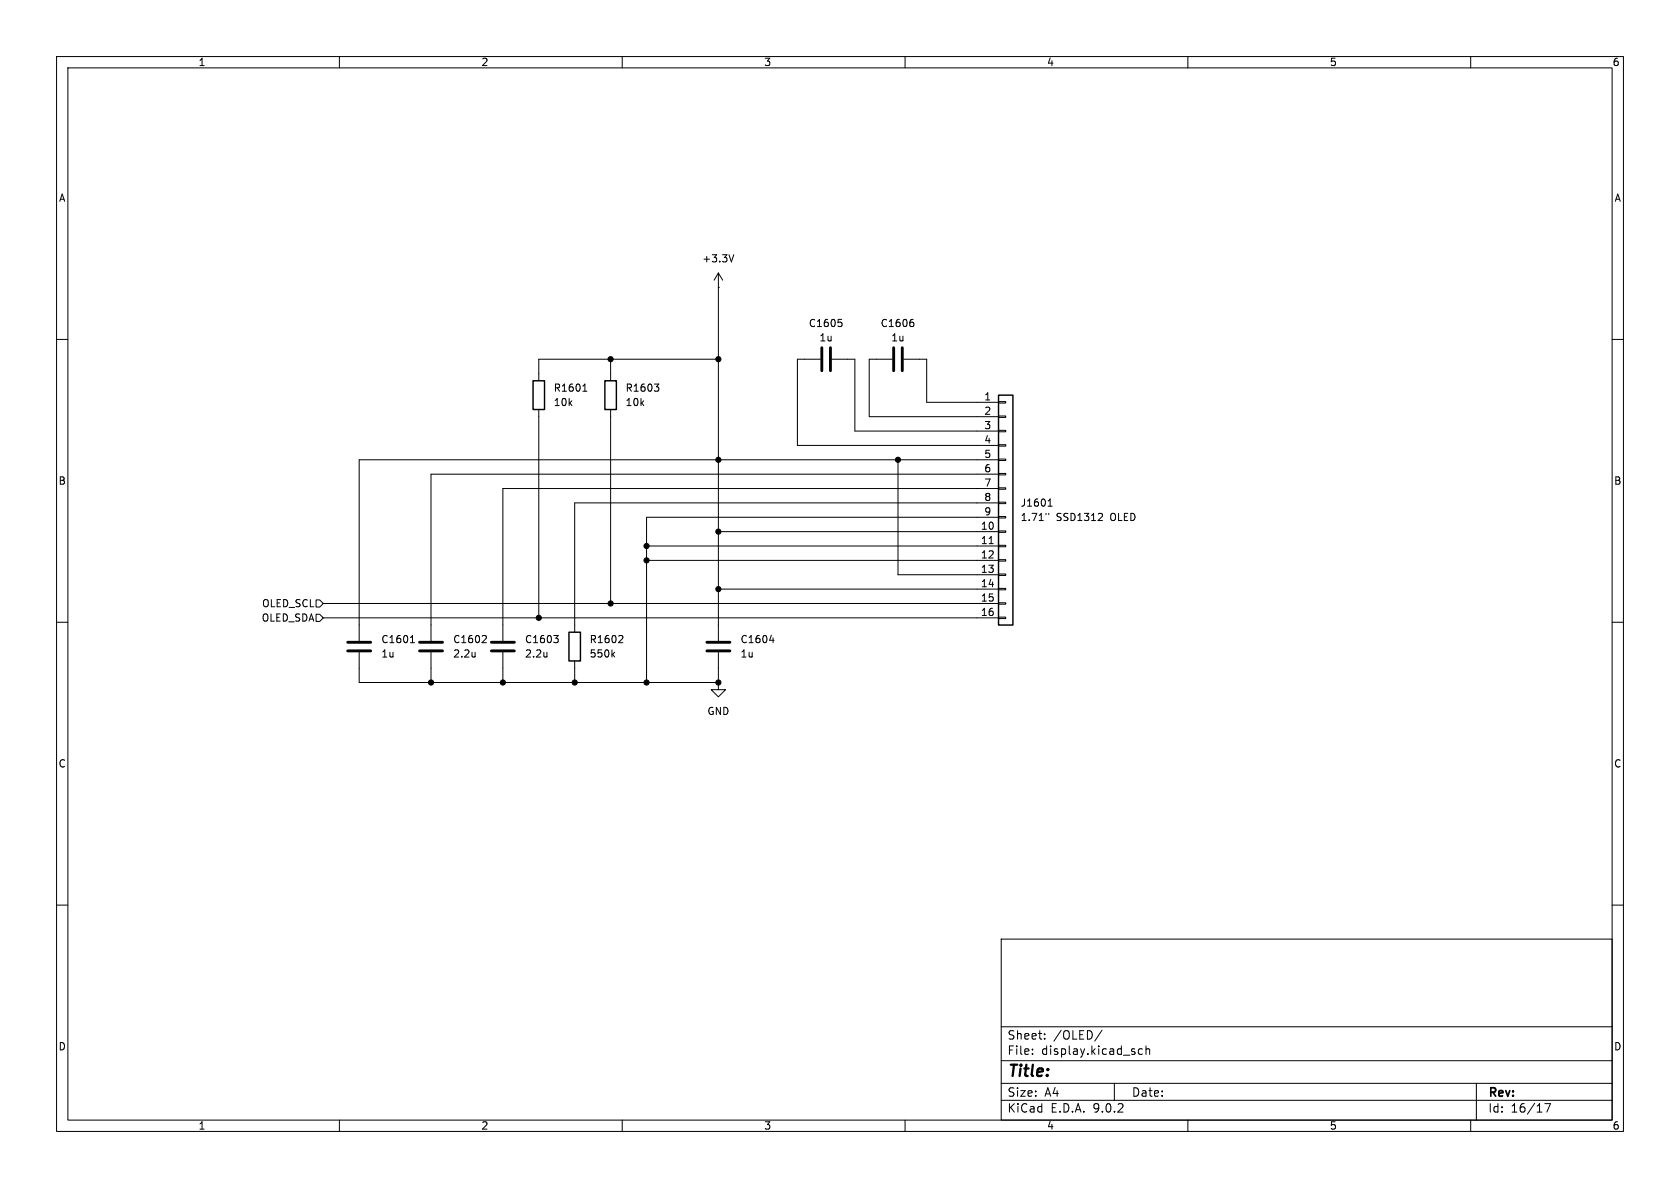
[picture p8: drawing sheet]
(kicad_sch
 (version 20250114)
 (generator "eeschema")
 (generator_version "9.0")
 (paper "A4")
 (lib_symbols
  (symbol "Connector_Generic:Conn_01x16"
   (pin_names
    (offset 1.016) (hide yes)) (exclude_from_sim no) (in_bom yes) (on_board yes)
   (property "Reference" "J" (at 0 20.32 0) (effects (font (size 1.27 1.27))))
   (property "Value" "Conn_01x16" (at 0 -22.86 0) (effects (font (size 1.27 1.27))))
   (property "Footprint" "" (at 0 0 0) (effects (font (size 1.27 1.27)) (hide yes)))
   (property "Datasheet" "~" (at 0 0 0) (effects (font (size 1.27 1.27)) (hide yes)))
   (property "Description" "Generic connector, single row, 01x16, script generated (kicad-library-utils/schlib/autogen/connector/)" (at 0 0 0) (effects (font (size 1.27 1.27)) (hide yes)))
   (symbol "Conn_01x16_1_1"
    (rectangle (start -1.27 19.05) (end 1.27 -21.59) (stroke (width 0.254) (type default)) (fill (type background)))
    (rectangle (start -1.27 17.907) (end 0 17.653) (stroke (width 0.1524) (type default)) (fill (type none)))
    (rectangle (start -1.27 15.367) (end 0 15.113) (stroke (width 0.1524) (type default)) (fill (type none)))
    (rectangle (start -1.27 12.827) (end 0 12.573) (stroke (width 0.1524) (type default)) (fill (type none)))
    (rectangle (start -1.27 10.287) (end 0 10.033) (stroke (width 0.1524) (type default)) (fill (type none)))
    (rectangle (start -1.27 7.747) (end 0 7.493) (stroke (width 0.1524) (type default)) (fill (type none)))
    (rectangle (start -1.27 5.207) (end 0 4.953) (stroke (width 0.1524) (type default)) (fill (type none)))
    (rectangle (start -1.27 2.667) (end 0 2.413) (stroke (width 0.1524) (type default)) (fill (type none)))
    (rectangle (start -1.27 0.127) (end 0 -0.127) (stroke (width 0.1524) (type default)) (fill (type none)))
    (rectangle (start -1.27 -2.413) (end 0 -2.667) (stroke (width 0.1524) (type default)) (fill (type none)))
    (rectangle (start -1.27 -4.953) (end 0 -5.207) (stroke (width 0.1524) (type default)) (fill (type none)))
    (rectangle (start -1.27 -7.493) (end 0 -7.747) (stroke (width 0.1524) (type default)) (fill (type none)))
    (rectangle (start -1.27 -10.033) (end 0 -10.287) (stroke (width 0.1524) (type default)) (fill (type none)))
    (rectangle (start -1.27 -12.573) (end 0 -12.827) (stroke (width 0.1524) (type default)) (fill (type none)))
    (rectangle (start -1.27 -15.113) (end 0 -15.367) (stroke (width 0.1524) (type default)) (fill (type none)))
    (rectangle (start -1.27 -17.653) (end 0 -17.907) (stroke (width 0.1524) (type default)) (fill (type none)))
    (rectangle (start -1.27 -20.193) (end 0 -20.447) (stroke (width 0.1524) (type default)) (fill (type none)))
    (pin passive line (at -5.08 17.78 0) (length 3.81) (name "Pin_1" (effects (font (size 1.27 1.27)))) (number "1" (effects (font (size 1.27 1.27)))))
    (pin passive line (at -5.08 15.24 0) (length 3.81) (name "Pin_2" (effects (font (size 1.27 1.27)))) (number "2" (effects (font (size 1.27 1.27)))))
    (pin passive line (at -5.08 12.7 0) (length 3.81) (name "Pin_3" (effects (font (size 1.27 1.27)))) (number "3" (effects (font (size 1.27 1.27)))))
    (pin passive line (at -5.08 10.16 0) (length 3.81) (name "Pin_4" (effects (font (size 1.27 1.27)))) (number "4" (effects (font (size 1.27 1.27)))))
    (pin passive line (at -5.08 7.62 0) (length 3.81) (name "Pin_5" (effects (font (size 1.27 1.27)))) (number "5" (effects (font (size 1.27 1.27)))))
    (pin passive line (at -5.08 5.08 0) (length 3.81) (name "Pin_6" (effects (font (size 1.27 1.27)))) (number "6" (effects (font (size 1.27 1.27)))))
    (pin passive line (at -5.08 2.54 0) (length 3.81) (name "Pin_7" (effects (font (size 1.27 1.27)))) (number "7" (effects (font (size 1.27 1.27)))))
    (pin passive line (at -5.08 0 0) (length 3.81) (name "Pin_8" (effects (font (size 1.27 1.27)))) (number "8" (effects (font (size 1.27 1.27)))))
    (pin passive line (at -5.08 -2.54 0) (length 3.81) (name "Pin_9" (effects (font (size 1.27 1.27)))) (number "9" (effects (font (size 1.27 1.27)))))
    (pin passive line (at -5.08 -5.08 0) (length 3.81) (name "Pin_10" (effects (font (size 1.27 1.27)))) (number "10" (effects (font (size 1.27 1.27)))))
    (pin passive line (at -5.08 -7.62 0) (length 3.81) (name "Pin_11" (effects (font (size 1.27 1.27)))) (number "11" (effects (font (size 1.27 1.27)))))
    (pin passive line (at -5.08 -10.16 0) (length 3.81) (name "Pin_12" (effects (font (size 1.27 1.27)))) (number "12" (effects (font (size 1.27 1.27)))))
    (pin passive line (at -5.08 -12.7 0) (length 3.81) (name "Pin_13" (effects (font (size 1.27 1.27)))) (number "13" (effects (font (size 1.27 1.27)))))
    (pin passive line (at -5.08 -15.24 0) (length 3.81) (name "Pin_14" (effects (font (size 1.27 1.27)))) (number "14" (effects (font (size 1.27 1.27)))))
    (pin passive line (at -5.08 -17.78 0) (length 3.81) (name "Pin_15" (effects (font (size 1.27 1.27)))) (number "15" (effects (font (size 1.27 1.27)))))
    (pin passive line (at -5.08 -20.32 0) (length 3.81) (name "Pin_16" (effects (font (size 1.27 1.27)))) (number "16" (effects (font (size 1.27 1.27))))))
   (embedded_fonts no))
  (symbol "Device:C"
   (pin_numbers (hide yes))
   (pin_names
    (offset 0.254)) (exclude_from_sim no) (in_bom yes) (on_board yes)
   (property "Reference" "C" (at 0.635 2.54 0) (effects (font (size 1.27 1.27)) (justify left)))
   (property "Value" "C" (at 0.635 -2.54 0) (effects (font (size 1.27 1.27)) (justify left)))
   (property "Footprint" "" (at 0.9652 -3.81 0) (effects (font (size 1.27 1.27)) (hide yes)))
   (property "Datasheet" "~" (at 0 0 0) (effects (font (size 1.27 1.27)) (hide yes)))
   (property "Description" "Unpolarized capacitor" (at 0 0 0) (effects (font (size 1.27 1.27)) (hide yes)))
   (symbol "C_0_1"
    (polyline (pts (xy -2.032 0.762) (xy 2.032 0.762)) (stroke (width 0.508) (type default)) (fill (type none)))
    (polyline (pts (xy -2.032 -0.762) (xy 2.032 -0.762)) (stroke (width 0.508) (type default)) (fill (type none))))
   (symbol "C_1_1"
    (pin passive line (at 0 3.81 270) (length 2.794) (name "~" (effects (font (size 1.27 1.27)))) (number "1" (effects (font (size 1.27 1.27)))))
    (pin passive line (at 0 -3.81 90) (length 2.794) (name "~" (effects (font (size 1.27 1.27)))) (number "2" (effects (font (size 1.27 1.27))))))
   (embedded_fonts no))
  (symbol "Device:R"
   (pin_numbers (hide yes))
   (pin_names
    (offset 0)) (exclude_from_sim no) (in_bom yes) (on_board yes)
   (property "Reference" "R" (at 2.032 0 90) (effects (font (size 1.27 1.27))))
   (property "Value" "R" (at 0 0 90) (effects (font (size 1.27 1.27))))
   (property "Footprint" "" (at -1.778 0 90) (effects (font (size 1.27 1.27)) (hide yes)))
   (property "Datasheet" "~" (at 0 0 0) (effects (font (size 1.27 1.27)) (hide yes)))
   (property "Description" "Resistor" (at 0 0 0) (effects (font (size 1.27 1.27)) (hide yes)))
   (symbol "R_0_1"
    (rectangle (start -1.016 -2.54) (end 1.016 2.54) (stroke (width 0.254) (type default)) (fill (type none))))
   (symbol "R_1_1"
    (pin passive line (at 0 3.81 270) (length 1.27) (name "~" (effects (font (size 1.27 1.27)))) (number "1" (effects (font (size 1.27 1.27)))))
    (pin passive line (at 0 -3.81 90) (length 1.27) (name "~" (effects (font (size 1.27 1.27)))) (number "2" (effects (font (size 1.27 1.27))))))
   (embedded_fonts no))
  (symbol "power:+3.3V"
   (power)
   (pin_numbers (hide yes))
   (pin_names
    (offset 0) (hide yes)) (exclude_from_sim no) (in_bom yes) (on_board yes)
   (property "Reference" "#PWR" (at 0 -3.81 0) (effects (font (size 1.27 1.27)) (hide yes)))
   (property "Value" "+3.3V" (at 0 3.556 0) (effects (font (size 1.27 1.27))))
   (property "Footprint" "" (at 0 0 0) (effects (font (size 1.27 1.27)) (hide yes)))
   (property "Datasheet" "" (at 0 0 0) (effects (font (size 1.27 1.27)) (hide yes)))
   (property "Description" "Power symbol creates a global label with name \"+3.3V\"" (at 0 0 0) (effects (font (size 1.27 1.27)) (hide yes)))
   (symbol "+3.3V_0_1"
    (polyline (pts (xy -0.762 1.27) (xy 0 2.54)) (stroke (width 0) (type default)) (fill (type none)))
    (polyline (pts (xy 0 2.54) (xy 0.762 1.27)) (stroke (width 0) (type default)) (fill (type none)))
    (polyline (pts (xy 0 0) (xy 0 2.54)) (stroke (width 0) (type default)) (fill (type none))))
   (symbol "+3.3V_1_1"
    (pin power_in line (at 0 0 90) (length 0) (name "~" (effects (font (size 1.27 1.27)))) (number "1" (effects (font (size 1.27 1.27))))))
   (embedded_fonts no))
  (symbol "power:GND"
   (power)
   (pin_numbers (hide yes))
   (pin_names
    (offset 0) (hide yes)) (exclude_from_sim no) (in_bom yes) (on_board yes)
   (property "Reference" "#PWR" (at 0 -6.35 0) (effects (font (size 1.27 1.27)) (hide yes)))
   (property "Value" "GND" (at 0 -3.81 0) (effects (font (size 1.27 1.27))))
   (property "Footprint" "" (at 0 0 0) (effects (font (size 1.27 1.27)) (hide yes)))
   (property "Datasheet" "" (at 0 0 0) (effects (font (size 1.27 1.27)) (hide yes)))
   (property "Description" "Power symbol creates a global label with name \"GND\" , ground" (at 0 0 0) (effects (font (size 1.27 1.27)) (hide yes)))
   (symbol "GND_0_1"
    (polyline (pts (xy 0 0) (xy 0 -1.27) (xy 1.27 -1.27) (xy 0 -2.54) (xy -1.27 -1.27) (xy 0 -1.27)) (stroke (width 0) (type default)) (fill (type none))))
   (symbol "GND_1_1"
    (pin power_in line (at 0 0 270) (length 0) (name "~" (effects (font (size 1.27 1.27)))) (number "1" (effects (font (size 1.27 1.27))))))
   (embedded_fonts no)))
 (junction
  (at 95.25 109.22)
  (diameter 0)
  (color 0 0 0 0))
 (junction
  (at 107.95 63.5)
  (diameter 0)
  (color 0 0 0 0))
 (junction
  (at 114.3 99.06)
  (diameter 0)
  (color 0 0 0 0))
 (junction
  (at 127 120.65)
  (diameter 0)
  (color 0 0 0 0))
 (junction
  (at 101.6 120.65)
  (diameter 0)
  (color 0 0 0 0))
 (junction
  (at 127 93.98)
  (diameter 0)
  (color 0 0 0 0))
 (junction
  (at 88.9 120.65)
  (diameter 0)
  (color 0 0 0 0))
 (junction
  (at 158.75 81.28)
  (diameter 0)
  (color 0 0 0 0))
 (junction
  (at 127 104.14)
  (diameter 0)
  (color 0 0 0 0))
 (junction
  (at 127 63.5)
  (diameter 0)
  (color 0 0 0 0))
 (junction
  (at 114.3 120.65)
  (diameter 0)
  (color 0 0 0 0))
 (junction
  (at 127 81.28)
  (diameter 0)
  (color 0 0 0 0))
 (junction
  (at 107.95 106.68)
  (diameter 0)
  (color 0 0 0 0))
 (junction
  (at 114.3 96.52)
  (diameter 0)
  (color 0 0 0 0))
 (junction
  (at 76.2 120.65)
  (diameter 0)
  (color 0 0 0 0))
 (wire
  (pts (xy 114.3 91.44) (xy 114.3 96.52))
  (stroke (width 0) (type default)))
 (wire
  (pts (xy 172.72 106.68) (xy 107.95 106.68))
  (stroke (width 0) (type default)))
 (wire
  (pts (xy 114.3 120.65) (xy 101.6 120.65))
  (stroke (width 0) (type default)))
 (wire
  (pts (xy 172.72 73.66) (xy 153.67 73.66))
  (stroke (width 0) (type default)))
 (wire
  (pts (xy 127 81.28) (xy 158.75 81.28))
  (stroke (width 0) (type default)))
 (wire
  (pts (xy 163.83 63.5) (xy 162.56 63.5))
  (stroke (width 0) (type default)))
 (wire
  (pts (xy 127 110.49) (xy 127 104.14))
  (stroke (width 0) (type default)))
 (wire
  (pts (xy 88.9 86.36) (xy 88.9 110.49))
  (stroke (width 0) (type default)))
 (wire
  (pts (xy 114.3 120.65) (xy 127 120.65))
  (stroke (width 0) (type default)))
 (wire
  (pts (xy 172.72 101.6) (xy 158.75 101.6))
  (stroke (width 0) (type default)))
 (wire
  (pts (xy 127 93.98) (xy 127 104.14))
  (stroke (width 0) (type default)))
 (wire
  (pts (xy 107.95 63.5) (xy 127 63.5))
  (stroke (width 0) (type default)))
 (wire
  (pts (xy 151.13 63.5) (xy 149.86 63.5))
  (stroke (width 0) (type default)))
 (wire
  (pts (xy 57.15 106.68) (xy 107.95 106.68))
  (stroke (width 0) (type default)))
 (wire
  (pts (xy 163.83 71.12) (xy 172.72 71.12))
  (stroke (width 0) (type default)))
 (wire
  (pts (xy 153.67 63.5) (xy 154.94 63.5))
  (stroke (width 0) (type default)))
 (wire
  (pts (xy 172.72 109.22) (xy 95.25 109.22))
  (stroke (width 0) (type default)))
 (wire
  (pts (xy 140.97 78.74) (xy 140.97 63.5))
  (stroke (width 0) (type default)))
 (wire
  (pts (xy 151.13 76.2) (xy 172.72 76.2))
  (stroke (width 0) (type default)))
 (wire
  (pts (xy 158.75 101.6) (xy 158.75 81.28))
  (stroke (width 0) (type default)))
 (wire
  (pts (xy 127 118.11) (xy 127 120.65))
  (stroke (width 0) (type default)))
 (wire
  (pts (xy 127 50.8) (xy 127 63.5))
  (stroke (width 0) (type default)))
 (wire
  (pts (xy 76.2 83.82) (xy 172.72 83.82))
  (stroke (width 0) (type default)))
 (wire
  (pts (xy 114.3 99.06) (xy 114.3 120.65))
  (stroke (width 0) (type default)))
 (wire
  (pts (xy 172.72 86.36) (xy 88.9 86.36))
  (stroke (width 0) (type default)))
 (wire
  (pts (xy 127 104.14) (xy 172.72 104.14))
  (stroke (width 0) (type default)))
 (wire
  (pts (xy 63.5 120.65) (xy 76.2 120.65))
  (stroke (width 0) (type default)))
 (wire
  (pts (xy 95.25 63.5) (xy 107.95 63.5))
  (stroke (width 0) (type default)))
 (wire
  (pts (xy 76.2 118.11) (xy 76.2 120.65))
  (stroke (width 0) (type default)))
 (wire
  (pts (xy 158.75 81.28) (xy 172.72 81.28))
  (stroke (width 0) (type default)))
 (wire
  (pts (xy 63.5 81.28) (xy 127 81.28))
  (stroke (width 0) (type default)))
 (wire
  (pts (xy 101.6 120.65) (xy 101.6 118.11))
  (stroke (width 0) (type default)))
 (wire
  (pts (xy 114.3 96.52) (xy 114.3 99.06))
  (stroke (width 0) (type default)))
 (wire
  (pts (xy 63.5 120.65) (xy 63.5 118.11))
  (stroke (width 0) (type default)))
 (wire
  (pts (xy 107.95 63.5) (xy 107.95 66.04))
  (stroke (width 0) (type default)))
 (wire
  (pts (xy 88.9 118.11) (xy 88.9 120.65))
  (stroke (width 0) (type default)))
 (wire
  (pts (xy 172.72 78.74) (xy 140.97 78.74))
  (stroke (width 0) (type default)))
 (wire
  (pts (xy 57.15 109.22) (xy 95.25 109.22))
  (stroke (width 0) (type default)))
 (wire
  (pts (xy 127 63.5) (xy 127 81.28))
  (stroke (width 0) (type default)))
 (wire
  (pts (xy 76.2 110.49) (xy 76.2 83.82))
  (stroke (width 0) (type default)))
 (wire
  (pts (xy 114.3 99.06) (xy 172.72 99.06))
  (stroke (width 0) (type default)))
 (wire
  (pts (xy 101.6 88.9) (xy 101.6 110.49))
  (stroke (width 0) (type default)))
 (wire
  (pts (xy 76.2 120.65) (xy 88.9 120.65))
  (stroke (width 0) (type default)))
 (wire
  (pts (xy 95.25 66.04) (xy 95.25 63.5))
  (stroke (width 0) (type default)))
 (wire
  (pts (xy 63.5 110.49) (xy 63.5 81.28))
  (stroke (width 0) (type default)))
 (wire
  (pts (xy 151.13 63.5) (xy 151.13 76.2))
  (stroke (width 0) (type default)))
 (wire
  (pts (xy 153.67 73.66) (xy 153.67 63.5))
  (stroke (width 0) (type default)))
 (wire
  (pts (xy 101.6 120.65) (xy 88.9 120.65))
  (stroke (width 0) (type default)))
 (wire
  (pts (xy 172.72 91.44) (xy 114.3 91.44))
  (stroke (width 0) (type default)))
 (wire
  (pts (xy 140.97 63.5) (xy 142.24 63.5))
  (stroke (width 0) (type default)))
 (wire
  (pts (xy 163.83 63.5) (xy 163.83 71.12))
  (stroke (width 0) (type default)))
 (wire
  (pts (xy 107.95 106.68) (xy 107.95 73.66))
  (stroke (width 0) (type default)))
 (wire
  (pts (xy 172.72 88.9) (xy 101.6 88.9))
  (stroke (width 0) (type default)))
 (wire
  (pts (xy 114.3 96.52) (xy 172.72 96.52))
  (stroke (width 0) (type default)))
 (wire
  (pts (xy 95.25 109.22) (xy 95.25 73.66))
  (stroke (width 0) (type default)))
 (wire
  (pts (xy 172.72 93.98) (xy 127 93.98))
  (stroke (width 0) (type default)))
 (wire
  (pts (xy 127 93.98) (xy 127 81.28))
  (stroke (width 0) (type default)))
 (hierarchical_label "OLED_SCL"
  (shape input)
  (at 57.15 106.68 180)
  (effects (font (size 1.27 1.27)) (justify right)))
 (hierarchical_label "OLED_SDA"
  (shape input)
  (at 57.15 109.22 180)
  (effects (font (size 1.27 1.27)) (justify right)))
 (symbol
  (lib_id "Device:C")
  (at 63.5 114.3 0)
  (unit 1)
  (exclude_from_sim no)
  (in_bom yes)
  (on_board yes)
  (dnp no)
  (fields_autoplaced yes)
  (property "Reference" "C1601" (at 67.31 113.0299 0) (effects (font (size 1.27 1.27)) (justify left)))
  (property "Value" "1u" (at 67.31 115.5699 0) (effects (font (size 1.27 1.27)) (justify left)))
  (property "Footprint" "Capacitor_SMD:C_0603_1608Metric" (at 64.4652 118.11 0) (effects (font (size 1.27 1.27)) (hide yes)))
  (property "Datasheet" "~" (at 63.5 114.3 0) (effects (font (size 1.27 1.27)) (hide yes)))
  (property "Description" "Unpolarized capacitor" (at 63.5 114.3 0) (effects (font (size 1.27 1.27)) (hide yes)))
  (pin "2")
  (pin "1"))
 (symbol
  (lib_id "power:GND")
  (at 127 120.65 0)
  (unit 1)
  (exclude_from_sim no)
  (in_bom yes)
  (on_board yes)
  (dnp no)
  (fields_autoplaced yes)
  (property "Reference" "#PWR01602" (at 127 127 0) (effects (font (size 1.27 1.27)) (hide yes)))
  (property "Value" "GND" (at 127 125.73 0) (effects (font (size 1.27 1.27))))
  (property "Footprint" "" (at 127 120.65 0) (effects (font (size 1.27 1.27)) (hide yes)))
  (property "Datasheet" "" (at 127 120.65 0) (effects (font (size 1.27 1.27)) (hide yes)))
  (property "Description" "Power symbol creates a global label with name \"GND\" , ground" (at 127 120.65 0) (effects (font (size 1.27 1.27)) (hide yes)))
  (pin "1"))
 (symbol
  (lib_id "Device:R")
  (at 95.25 69.85 0)
  (unit 1)
  (exclude_from_sim no)
  (in_bom yes)
  (on_board yes)
  (dnp no)
  (fields_autoplaced yes)
  (property "Reference" "R1601" (at 97.79 68.5799 0) (effects (font (size 1.27 1.27)) (justify left)))
  (property "Value" "10k" (at 97.79 71.1199 0) (effects (font (size 1.27 1.27)) (justify left)))
  (property "Footprint" "Resistor_SMD:R_0603_1608Metric" (at 93.472 69.85 90) (effects (font (size 1.27 1.27)) (hide yes)))
  (property "Datasheet" "~" (at 95.25 69.85 0) (effects (font (size 1.27 1.27)) (hide yes)))
  (property "Description" "Resistor" (at 95.25 69.85 0) (effects (font (size 1.27 1.27)) (hide yes)))
  (pin "2")
  (pin "1"))
 (symbol
  (lib_id "Device:C")
  (at 146.05 63.5 90)
  (unit 1)
  (exclude_from_sim no)
  (in_bom yes)
  (on_board yes)
  (dnp no)
  (property "Reference" "C1605" (at 146.05 57.1501 90) (effects (font (size 1.27 1.27))))
  (property "Value" "1u" (at 146.05 59.6901 90) (effects (font (size 1.27 1.27))))
  (property "Footprint" "Capacitor_SMD:C_0603_1608Metric" (at 149.86 62.5348 0) (effects (font (size 1.27 1.27)) (hide yes)))
  (property "Datasheet" "~" (at 146.05 63.5 0) (effects (font (size 1.27 1.27)) (hide yes)))
  (property "Description" "Unpolarized capacitor" (at 146.05 63.5 0) (effects (font (size 1.27 1.27)) (hide yes)))
  (property "Rating" "10V" (at 146.05 59.6901 90) (effects (font (size 1.27 1.27)) (hide yes)))
  (pin "2")
  (pin "1"))
 (symbol
  (lib_id "Device:C")
  (at 76.2 114.3 0)
  (unit 1)
  (exclude_from_sim no)
  (in_bom yes)
  (on_board yes)
  (dnp no)
  (fields_autoplaced yes)
  (property "Reference" "C1602" (at 80.01 113.0299 0) (effects (font (size 1.27 1.27)) (justify left)))
  (property "Value" "2.2u" (at 80.01 115.5699 0) (effects (font (size 1.27 1.27)) (justify left)))
  (property "Footprint" "Capacitor_SMD:C_0603_1608Metric" (at 77.1652 118.11 0) (effects (font (size 1.27 1.27)) (hide yes)))
  (property "Datasheet" "~" (at 76.2 114.3 0) (effects (font (size 1.27 1.27)) (hide yes)))
  (property "Description" "Unpolarized capacitor" (at 76.2 114.3 0) (effects (font (size 1.27 1.27)) (hide yes)))
  (pin "2")
  (pin "1"))
 (symbol
  (lib_id "Device:R")
  (at 107.95 69.85 0)
  (unit 1)
  (exclude_from_sim no)
  (in_bom yes)
  (on_board yes)
  (dnp no)
  (fields_autoplaced yes)
  (property "Reference" "R1603" (at 110.49 68.5799 0) (effects (font (size 1.27 1.27)) (justify left)))
  (property "Value" "10k" (at 110.49 71.1199 0) (effects (font (size 1.27 1.27)) (justify left)))
  (property "Footprint" "Resistor_SMD:R_0603_1608Metric" (at 106.172 69.85 90) (effects (font (size 1.27 1.27)) (hide yes)))
  (property "Datasheet" "~" (at 107.95 69.85 0) (effects (font (size 1.27 1.27)) (hide yes)))
  (property "Description" "Resistor" (at 107.95 69.85 0) (effects (font (size 1.27 1.27)) (hide yes)))
  (pin "2")
  (pin "1"))
 (symbol
  (lib_id "Device:C")
  (at 88.9 114.3 0)
  (unit 1)
  (exclude_from_sim no)
  (in_bom yes)
  (on_board yes)
  (dnp no)
  (fields_autoplaced yes)
  (property "Reference" "C1603" (at 92.71 113.0299 0) (effects (font (size 1.27 1.27)) (justify left)))
  (property "Value" "2.2u" (at 92.71 115.5699 0) (effects (font (size 1.27 1.27)) (justify left)))
  (property "Footprint" "Capacitor_SMD:C_0603_1608Metric" (at 89.8652 118.11 0) (effects (font (size 1.27 1.27)) (hide yes)))
  (property "Datasheet" "~" (at 88.9 114.3 0) (effects (font (size 1.27 1.27)) (hide yes)))
  (property "Description" "Unpolarized capacitor" (at 88.9 114.3 0) (effects (font (size 1.27 1.27)) (hide yes)))
  (pin "2")
  (pin "1"))
 (symbol
  (lib_id "power:+3.3V")
  (at 127 50.8 0)
  (unit 1)
  (exclude_from_sim no)
  (in_bom yes)
  (on_board yes)
  (dnp no)
  (fields_autoplaced yes)
  (property "Reference" "#PWR01601" (at 127 54.61 0) (effects (font (size 1.27 1.27)) (hide yes)))
  (property "Value" "+3.3V" (at 127 45.72 0) (effects (font (size 1.27 1.27))))
  (property "Footprint" "" (at 127 50.8 0) (effects (font (size 1.27 1.27)) (hide yes)))
  (property "Datasheet" "" (at 127 50.8 0) (effects (font (size 1.27 1.27)) (hide yes)))
  (property "Description" "Power symbol creates a global label with name \"+3.3V\"" (at 127 50.8 0) (effects (font (size 1.27 1.27)) (hide yes)))
  (pin "1"))
 (symbol
  (lib_id "Connector_Generic:Conn_01x16")
  (at 177.8 88.9 0)
  (unit 1)
  (exclude_from_sim no)
  (in_bom yes)
  (on_board yes)
  (dnp no)
  (fields_autoplaced yes)
  (property "Reference" "J1601" (at 180.34 88.8999 0) (effects (font (size 1.27 1.27)) (justify left)))
  (property "Value" "1.71\" SSD1312 OLED" (at 180.34 91.4399 0) (effects (font (size 1.27 1.27)) (justify left)))
  (property "Footprint" "Display:1.71 OLED SSD1312" (at 177.8 88.9 0) (effects (font (size 1.27 1.27)) (hide yes)))
  (property "Datasheet" "~" (at 177.8 88.9 0) (effects (font (size 1.27 1.27)) (hide yes)))
  (property "Description" "Generic connector, single row, 01x16, script generated (kicad-library-utils/schlib/autogen/connector/)" (at 177.8 88.9 0) (effects (font (size 1.27 1.27)) (hide yes)))
  (pin "6")
  (pin "5")
  (pin "4")
  (pin "3")
  (pin "2")
  (pin "10")
  (pin "11")
  (pin "16")
  (pin "8")
  (pin "7")
  (pin "14")
  (pin "9")
  (pin "13")
  (pin "1")
  (pin "15")
  (pin "12"))
 (symbol
  (lib_id "Device:C")
  (at 158.75 63.5 90)
  (unit 1)
  (exclude_from_sim no)
  (in_bom yes)
  (on_board yes)
  (dnp no)
  (property "Reference" "C1606" (at 158.75 57.15 90) (effects (font (size 1.27 1.27))))
  (property "Value" "1u" (at 158.75 59.69 90) (effects (font (size 1.27 1.27))))
  (property "Footprint" "Capacitor_SMD:C_0603_1608Metric" (at 162.56 62.5348 0) (effects (font (size 1.27 1.27)) (hide yes)))
  (property "Datasheet" "~" (at 158.75 63.5 0) (effects (font (size 1.27 1.27)) (hide yes)))
  (property "Description" "Unpolarized capacitor" (at 158.75 63.5 0) (effects (font (size 1.27 1.27)) (hide yes)))
  (property "Rating" "10V" (at 158.75 59.69 90) (effects (font (size 1.27 1.27)) (hide yes)))
  (pin "2")
  (pin "1"))
 (symbol
  (lib_id "Device:C")
  (at 127 114.3 0)
  (unit 1)
  (exclude_from_sim no)
  (in_bom yes)
  (on_board yes)
  (dnp no)
  (fields_autoplaced yes)
  (property "Reference" "C1604" (at 130.81 113.0299 0) (effects (font (size 1.27 1.27)) (justify left)))
  (property "Value" "1u" (at 130.81 115.5699 0) (effects (font (size 1.27 1.27)) (justify left)))
  (property "Footprint" "Capacitor_SMD:C_0603_1608Metric" (at 127.9652 118.11 0) (effects (font (size 1.27 1.27)) (hide yes)))
  (property "Datasheet" "~" (at 127 114.3 0) (effects (font (size 1.27 1.27)) (hide yes)))
  (property "Description" "Unpolarized capacitor" (at 127 114.3 0) (effects (font (size 1.27 1.27)) (hide yes)))
  (pin "2")
  (pin "1"))
 (symbol
  (lib_id "Device:R")
  (at 101.6 114.3 180)
  (unit 1)
  (exclude_from_sim no)
  (in_bom yes)
  (on_board yes)
  (dnp no)
  (property "Reference" "R1602" (at 104.14 113.03 0) (effects (font (size 1.27 1.27)) (justify right)))
  (property "Value" "550k" (at 104.14 115.57 0) (effects (font (size 1.27 1.27)) (justify right)))
  (property "Footprint" "Resistor_SMD:R_0603_1608Metric" (at 103.378 114.3 90) (effects (font (size 1.27 1.27)) (hide yes)))
  (property "Datasheet" "~" (at 101.6 114.3 0) (effects (font (size 1.27 1.27)) (hide yes)))
  (property "Description" "Resistor" (at 101.6 114.3 0) (effects (font (size 1.27 1.27)) (hide yes)))
  (pin "2")
  (pin "1")))
